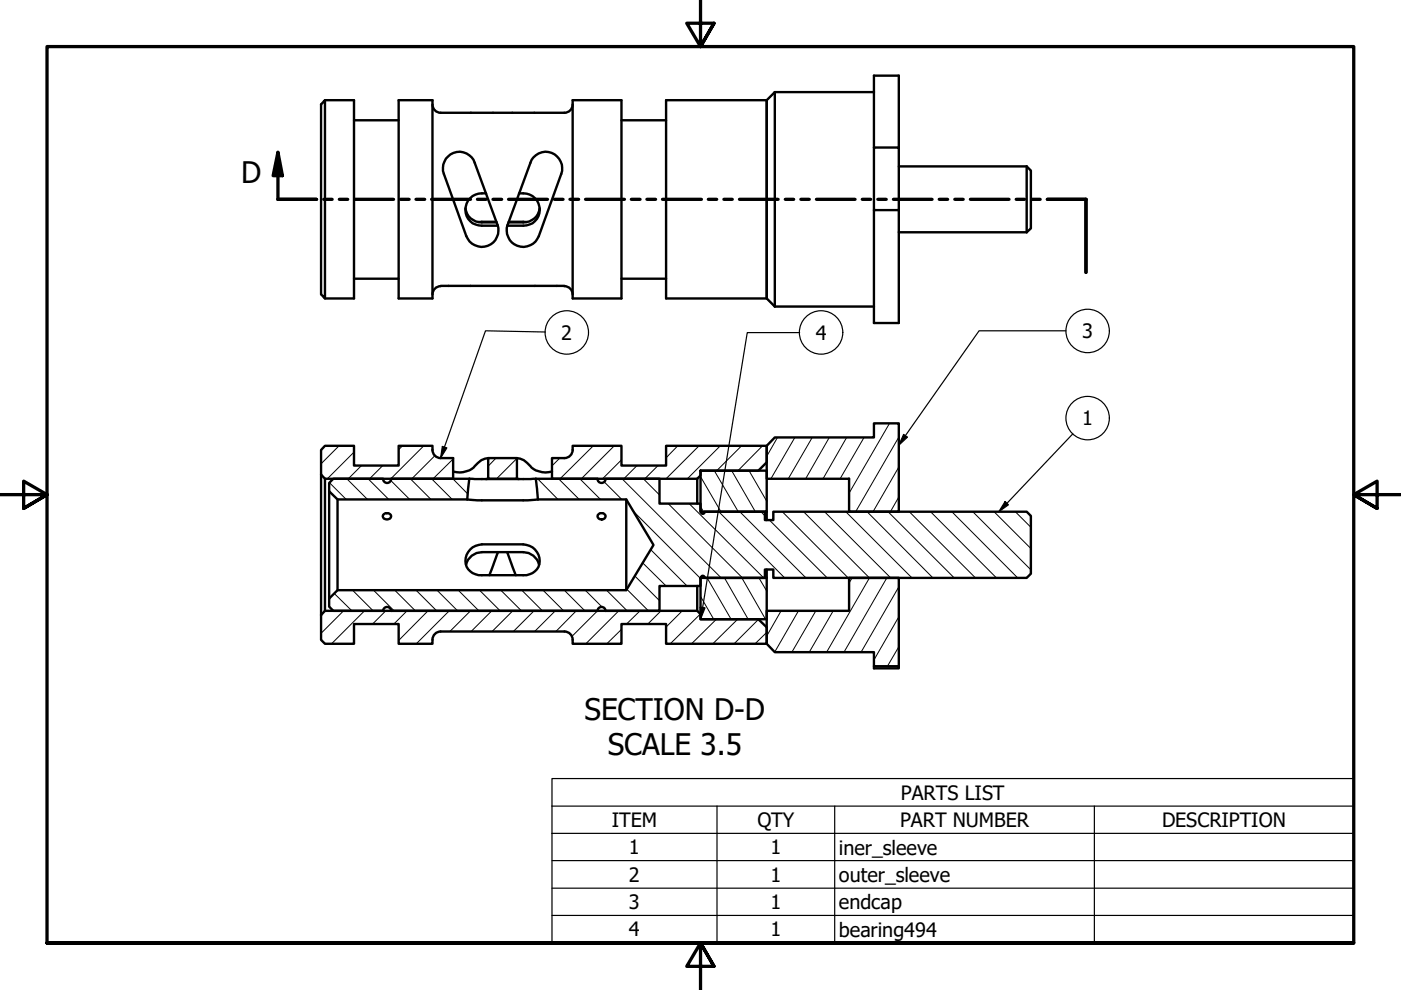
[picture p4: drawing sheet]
<svg xmlns="http://www.w3.org/2000/svg" width="297mm" height="210mm" viewBox="0 0 297 210" stroke-linecap="round" stroke-linejoin="round" font-family="sans-serif">
<!-- layer: Hatch (ANSI) -->
<g fill="none" stroke="#000" stroke-width=".21">
<path d="M71.9 94.5l-3.8 3.8M75.1 95.9l-5.7 5.6M76.6 98.7l-2.7 2.8M81.2 98.7l-2.8 2.8M85.3 94.5l-.8 .8M89.9 94.5l-7 7M92.2 96.6l-4.9 4.9M96.1 97.3l-4.3 4.2M105.2 97.1l-1.7 1.7M109.6 97.2l-4.3 4.3M118.7 97.1l-1.7 1.7M125.8 94.5l-7.1 7"/>
<path d="M130.2 94.5l-6.9 7M131.8 97.5l-4 4M135.1 98.7l-2.8 2.8M139.5 98.7l-2.8 2.8M143.7 94.5l-2.5 2.6M148.2 94.5l-7 7M151.4 99.8l5.1 8.7M152.7 94.5l-7 7M155.1 99.8l5 8.7M157.2 94.5l-5.2 5.3M158.8 99.8l3.8 6.5M161.7 94.5l-5.2 5.3"/>
<path d="M162.4 99.8l.2 .1M164.8 92.7l-2.2 4M168.5 92.7l-5.1 8.8M172.2 92.7l-5.1 8.8M175.8 92.7l-5 8.8M179.5 92.7l-5 8.8M183.2 92.7l-5.1 8.8M188.6 89.8l-8.6 14.8M190.6 92.7l-9.2 15.8M190.6 99l-5.5 9.5M69.8 102.3l3.6 3.6M73.5 101.5l4.4 4.4"/>
<path d="M78 101.5l4.4 4.4M82.8 101.8l4.1 4.1M87 101.5l4.4 4.4M91.5 101.5l4.4 4.4M96 101.5l3.1 3.2M114 101.5l4.3 4.4M118.4 101.5l4.4 4.4M122.9 101.5l4.4 4.4M128.1 102.1l3.7 3.8M131.9 101.5l21 21M134.3 108.4l14.2 14.3M136.3 119.4l4.9 4.8"/>
<path d="M136.4 101.5l3.4 3.4M138 116.6l7.7 7.6M141.7 106.8l15.7 15.7M146.1 106.8l15.8 15.7M148.5 107.4l.7 1.1M148.5 101.1l4.3 7.4M152.4 108.5l14 14M156.8 108.5l14.1 14M161.4 108.5l.8 .9M163.1 110.3l12.3 12.2M165.9 108.5l13.9 14M170.4 108.5l13.9 14-9 15.8"/>
<path d="M174.8 108.5l14 14M179.3 108.5l14.1 14M183.8 108.5l14 14M188.3 108.5l14 14M190.6 105.4l-1.8 3.1M192.8 108.5l14 14M197.3 108.5l14 14M201.8 108.5l14 14M206.2 108.5l12.4 12.3M210.8 108.5l7.8 7.8M215.3 108.5l3.3 3.3M70.9 125.8l3.7 3.7"/>
<path d="M72.8 129.5l-4.7 4.8M74.7 125.1l4.4 4.4M75.1 136.2l-.3 .3M77.3 129.5l-7 7M79.2 125.1l4.4 4.4M81.8 129.5l-2.8 2.8M83.7 125.1l4.4 4.4M86.3 129.5l-2.8 2.8M88.2 125.1l4.4 4.4M90.7 129.5l-6.2 6.3M92.6 125.1l4.4 4.4M95.2 129.5l-6.9 7"/>
<path d="M97.2 125.1l4.3 4.4M99.8 129.5l-4.4 4.4M101.7 125.1l4.3 4.4M104.3 129.5l-4.4 4.4M106.2 125.1l4.4 4.4M108.7 129.5l-4.4 4.4M110.6 125.1l4.4 4.4M113.2 129.5l-4.4 4.4M115.1 125.1l4.4 4.4M117.7 129.5l-4.4 4.4M119.6 125.1l4.4 4.4M122.2 129.5l-4.3 4.4"/>
<path d="M124.1 125.1l3.5 3.6M126.7 129.5l-5.4 5.4M128.4 129.4l.1 .1M128.6 125.1l4.4 4.4M131.2 129.5l-7 7M131.8 133.4l-3.1 3.1M132.9 124.9l4.6 4.6M134.6 122.1l5.2 5.3M135.7 129.5l-2.9 2.8M140.1 129.5l-2.7 2.8M144.7 129.5l-3.5 3.4M148.5 130.1l-6.4 6.4"/>
<path d="M148.5 126.5l2.8 4.8M149.9 122.5l5.1 8.8M151.9 131.3l-5.3 5.2M153.6 122.5l5 8.8M156.4 131.3l-5.3 5.2M157.3 122.5l5 8.8M160.8 131.3l-5.2 5.2M160.9 122.5l1.7 2.8M162.6 134.1l-2.5 2.4M165.6 129.5l-3 5.3M169.3 129.5l-5 8.7M173 129.5l-5.1 8.8"/>
<path d="M176.7 129.5l-5.1 8.8M180.7 122.5l-.7 1.1M188 122.5l-9.1 15.8M190.6 124.4l-8 13.9M190.6 130.8l-5.3 9.1M190.6 137.1l-2.4 4.2"/>
</g>
<!-- layer: Visible (ANSI) -->
<g fill="none" stroke="#000" stroke-width=".51">
<path d="M164.3 19.5l-1.7 1.7v42.1l1.7 1.7M164.3 19.5v45.5M164.3 19.5h21M68.9 21.2v42.1l-.8-.9v-40.3zM68.9 21.2h6.2v42.1h-6.2M75.1 25.5h9.4M84.5 21.2h7.2v42.1h-7.2zM91.7 22.2a1.75 1.75 0 0 0 1.7 1.7M94.6 33.6a3.5 3.5 0 0 1 3.3-1.4 3.5 3.5 0 0 1 2.7 2.3l4.9 13.2a3.5 3.5 0 0 1-2.1 4.4 3.5 3.5 0 0 1-4.5-2l-4.8-13.2a3.7 3.7 0 0 1 .5-3.3zM113.1 33.4a3.5 3.5 0 0 1 4.4-.7 3.5 3.5 0 0 1 1.5 4.2l-4.8 13.2a3.5 3.5 0 0 1-4.5 2 3.5 3.5 0 0 1-2.1-4.4l4.9-13.2zM121.4 21.2h10.4v42.1h-10.4zM121.4 22.2a1.75 1.75 0 0 1-1.7 1.7h-26.3"/>
<path d="M131.8 25.5h9.4M141.2 21.2h21.4v42.1h-21.4zM185.3 31.3h5.3v13.2h-5.3zM185.3 31.3v-15.3h5.3v15.3M190.6 35.3h27.1M217.7 35.3l.9 .9v12.2l-.9 .8M217.7 35.3v13.9M75.1 59.1h9.4M98.7 44.2a3.4 3.4 0 0 0 3.5 3h3.1M103.1 41a3.5 3.5 0 0 0-4.1 2 3.5 3.5 0 0 0 1.2 4.3l1.3 .5 4 .1M105.2 47l-3.7 .1M107.9 47l3.7 .1"/>
<path d="M110 41a3.5 3.5 0 0 1 4.1 2 3.5 3.5 0 0 1-1.2 4.3l-1.3 .5-4 .1M114.4 44.2a3.4 3.4 0 0 1-3.5 3h-3.1M131.8 59.1h9.4M185.3 44.5v24h5.3v-24M190.6 49.2h27.1M93.4 60.6h26.3M93.4 60.7a1.75 1.75 0 0 0-1.7 1.7M119.7 60.7a1.75 1.75 0 0 1 1.7 1.7M164.3 65h21M91.7 95.4a1.75 1.75 0 0 0 1.7 1.7M91.7 95.4v-.9h-7.2v4.2h-9.4v-4.2h-6.2l-.8 .9v5.2l.8 .9h27.2v-4.4h-2.7M103.5 97.1h6.1v4.4h-6.1z"/>
<path d="M103.5 97.1a4.1 4.1 0 0 0-3.1 2.1 5.2 5.2 0 0 1-4.3 .8M109.6 97.1a4.1 4.1 0 0 1 3.1 2.1 5.2 5.2 0 0 0 4.3 .8M121.4 95.4a1.75 1.75 0 0 1-1.7 1.7h-2.7v4.4h30.8l.7-.7v-1h12.3l1.8-1.8v-3.5h-21.4v4.2h-9.4v-4.2h-10.4v.9M148.5 99.8h14.1v8.7h-14.1zM164.3 92.7h21v-2.9h5.3v18.7h-10.6v-7h-17.4v-7zM68.1 100.6v29.8M68.9 101.5v28M69.8 104.2v22.7M71.6 105.9v19.2M81.2 101.5h-10.5l-.9 .9v1.8l1.8 1.7h27.5M81.2 101.5a.86 .86 0 0 0 .9 .9 .86 .86 0 0 0 .8-.9M81.2 109.2a.88 .88 0 0 1 1.1-.4 .88 .88 0 0 1 .6 .9 .88 .88 0 0 1-1.1 .4 .88 .88 0 0 1-.6-.9z"/>
<path d="M82.9 101.5h16.6M98.8 119.7a3.4 3.4 0 0 1 3.4-2.6h8.7a3.5 3.5 0 0 1 3.4 2.6M99.1 105.9l2.1 .2h10.7l2.1-.2M99.5 101.5l-.4 4.4M99.5 101.5h14.1M99.7 116.5a3.9 3.9 0 0 1 2.5-1.1h8.7a3.4 3.4 0 0 1 3.2 2 3.4 3.4 0 0 1-.7 3.7 3.7 3.7 0 0 1-2.5 .9h-8.7a3.1 3.1 0 0 1-3.3-1.9 3.1 3.1 0 0 1 .8-3.6zM103.5 101.5l-.4 .1M105.5 117.1v.1M105.5 117.1l-1.7 4.9M107.6 117.1l1.7 4.9M107.6 117.1v.1M109.6 101.5l.4 .1"/>
<path d="M113.6 101.5l.4 4.4M113.6 101.5h13.1M114 105.9h18.8l5.8 9.6-5.8 9.6h-61.2l-1.8 1.8v1.7l.9 .9h10.5M126.7 101.5a.86 .86 0 0 0 .8 .9 .86 .86 0 0 0 .9-.9M126.7 109.2a.84 .84 0 0 1 1.1-.4 .84 .84 0 0 1 .5 .9 .84 .84 0 0 1-1 .4 .84 .84 0 0 1-.6-.9zM128.4 101.5h11.4v5.3h8.7v1.7M132.8 105.9v19.2M147.8 101.5v5.3M148.6 108.5a.41 .41 0 0 0 .3 .4 .41 .41 0 0 0 .5-.2v-.2h12.8v1.8h1.8v-1.8h53.7l.9 .9v12.2l-.9 .9h-53.7v-1.8h-1.8v1.8h-12.8M162.6 108.5v1.8M81.2 129.5a.86 .86 0 0 1 .9-.8 .86 .86 0 0 1 .8 .8M82.9 129.5h43.8"/>
<path d="M91.7 135.7v.8h-7.2v-4.2h-9.4v4.2h-6.2l-.8-.8v-5.3l.8-.9h78.9l.7 .7v1.1h12.3l1.8 1.7v3.5h-21.4v-4.2h-9.4v4.2h-10.4v-.8M93.4 133.9h26.3a1.75 1.75 0 0 1 1.7 1.7M93.4 133.9a1.75 1.75 0 0 0-1.7 1.7M126.7 129.5a.86 .86 0 0 1 .8-.8 .86 .86 0 0 1 .9 .8M147.8 124.2v5.3M148.5 122.5v1.7h-8.7v5.3h-11.4M148.5 122.5h14.1v8.8h-14.1zM148.6 122.5a.41 .41 0 0 1 .4-.4 .41 .41 0 0 1 .4 .4M162.6 129.5h17.4v-7h10.6v18.8h-5.3v-3h-21l-1.7-1.8zM162.6 120.7v1.8M185.3 141.3v.4h5.3v-.4"/>
</g>
<!-- layer: Section Line (ANSI) -->
<g fill="none" stroke="#000" stroke-width=".7">
<path d="M58.9 32.3l1 4.9h-2zM58.9 32.3v10h8.2M68.6 42.3h1.8M71.9 42.3h1.8M75.2 42.3h8.2M84.9 42.3h1.8M88.2 42.3h1.8M91.5 42.3h8.3M101.2 42.3h1.9M104.5 42.3h1.9M107.8 42.3h8.3M117.5 42.3h1.9"/>
<path d="M120.8 42.3h1.9M124.1 42.3h8.3M133.9 42.3h1.8M137.2 42.3h1.8M140.5 42.3h8.2M150.2 42.3h1.8M153.5 42.3h1.8M156.8 42.3h8.2M166.5 42.3h1.8M169.8 42.3h1.8M173.1 42.3h8.2M182.8 42.3h1.8"/>
<path d="M186.1 42.3h1.8M189.4 42.3h8.2M199.1 42.3h1.8M202.4 42.3h1.8M205.7 42.3h8.2M215.5 42.3h1.7M218.8 42.3h1.7M222.1 42.3h8.2v15.5"/>
</g>
<path d="M58.9 32.3l1 4.9h-2z" fill-rule="evenodd" fill="#000"/>
<!-- layer: Symbol (ANSI) -->
<g fill="none" stroke="#000" stroke-width=".25">
<path d="M115.6 70.4l-12.7-.3-9.5 27M169.5 70.5h-11.1l-9.9 60.8M226 70.1h-18.4l-17 24.3M93.8 94.7l.9 .3-1.3 2.1zM191.6 92.1l.8 .6-1.8 1.7zM227.5 92l-15.7 16.5M213.1 106.3l.7 .7-2 1.5zM148.5 128.7l1 .2-1 2.4zM117 170.9v-5.8h170v5.8M117 170.9h170v5.8M117 170.9v29h170v-23.2M117 176.7h170"/>
<path d="M152 170.9v29M177 170.9v29M232 170.9v29M117 182.5h170M117 188.3h170M117 194.1h170"/>
<circle cx="120.2" cy="70.5" r="4.6"/>
<circle cx="174.1" cy="70.5" r="4.6"/>
<circle cx="230.6" cy="70.2" r="4.6"/>
<circle cx="230.6" cy="88.6" r="4.6"/>
</g>
<!-- layer: Border (ANSI) -->
<path d="M148.5 -.1v10l-2.9-5h5.8l-2.9 5 2.9-5M0 104.9h10l-5-2.9v5.8l5-2.9-5 2.9M297 104.9h-10l5-2.9v5.8l-5-2.9 5 2.9M10 199.9v-190h277v190h-277h277M151.4 204.9l-2.9-5 2.9 5h-5.8l2.9-5v10" fill="none" stroke="#000" stroke-width=".7"/>
<!-- layer: Symbol (ANSI) -->
<g fill="#000">
<path d="M93.8 94.7l.9 .3-1.3 2.1z" fill-rule="evenodd"/>
<path d="M191.6 92.1l.8 .6-1.8 1.7z" fill-rule="evenodd"/>
<path d="M213.1 106.3l.7 .7-2 1.5z" fill-rule="evenodd"/>
<path d="M148.5 128.7l1 .2-1 2.4z" fill-rule="evenodd"/>
</g>
<g font-size="6.3">
<text x="51.1" y="38.8">D</text>
<text x="124" y="152.6">SECTION D-D</text>
<text x="128.8" y="160.2">SCALE 3.5</text>
</g>
<g font-size="4.2">
<text x="229.4" y="71.7">3</text>
<text x="119" y="72">2</text>
<text x="173" y="72">4</text>
<text x="229.4" y="90.2">1</text>
<text x="191" y="169.5">PARTS LIST</text>
<text x="129.7" y="175.3">ITEM</text>
<text x="160.6" y="175.4">QTY</text>
<text x="190.8" y="175.3">PART NUMBER</text>
<text x="246.4" y="175.4">DESCRIPTION</text>
<text x="133.3" y="181.1">1</text>
<text x="163.4" y="181.1">1</text>
<text x="177.9" y="181.2">iner_sleeve</text>
<text x="133.3" y="187">2</text>
<text x="163.4" y="186.9">1</text>
<text x="177.9" y="187">outer_sleeve</text>
<text x="133.3" y="192.8">3</text>
<text x="163.4" y="192.7">1</text>
<text x="177.9" y="192.8">endcap</text>
<text x="133.3" y="198.5">4</text>
<text x="163.4" y="198.5">1</text>
<text x="177.9" y="198.6">bearing494</text>
</g>
</svg>
